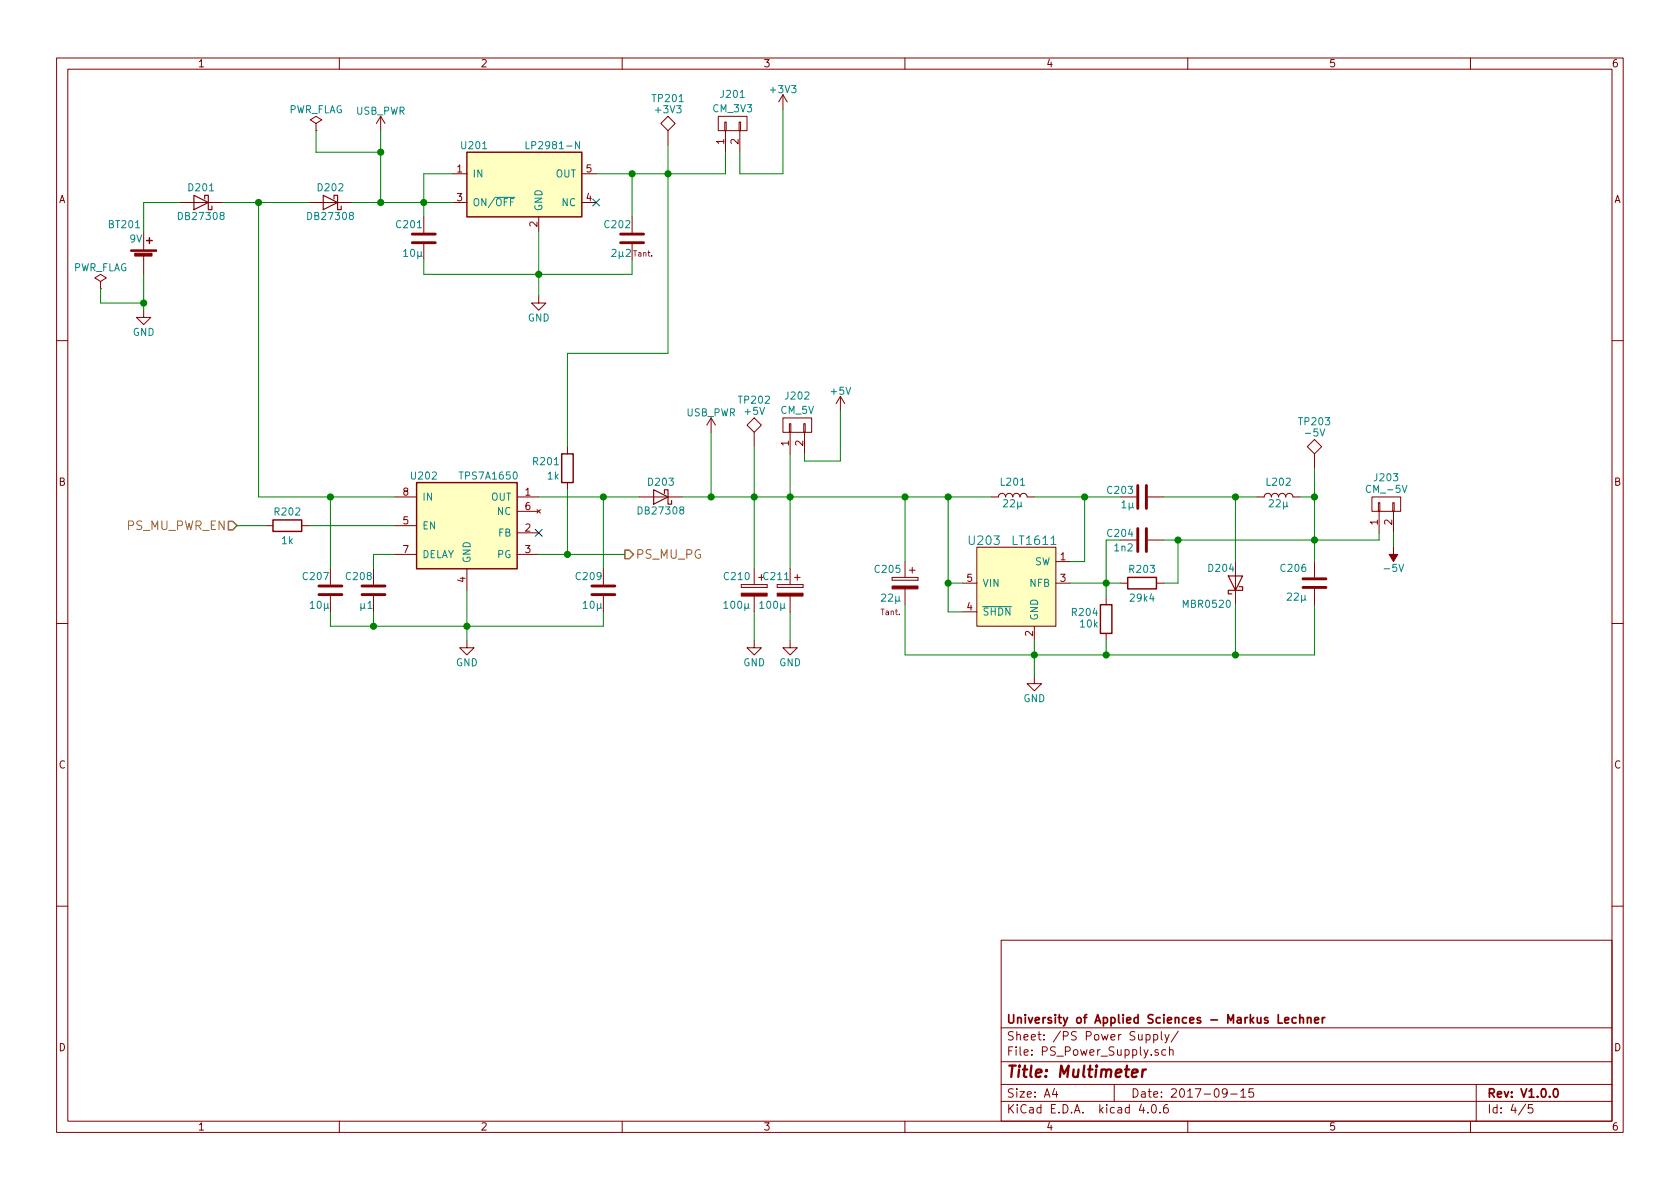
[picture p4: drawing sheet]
EESchema Schematic File Version 2
LIBS:Master_Project-rescue
LIBS:analog_devices
LIBS:power
LIBS:device
LIBS:transistors
LIBS:conn
LIBS:linear
LIBS:regul
LIBS:74xx
LIBS:cmos4000
LIBS:adc-dac
LIBS:memory
LIBS:xilinx
LIBS:microcontrollers
LIBS:dsp
LIBS:microchip
LIBS:analog_switches
LIBS:motorola
LIBS:texas
LIBS:intel
LIBS:audio
LIBS:interface
LIBS:digital-audio
LIBS:philips
LIBS:display
LIBS:cypress
LIBS:siliconi
LIBS:opto
LIBS:atmel
LIBS:contrib
LIBS:valves
LIBS:74xgxx
LIBS:ac-dc
LIBS:actel
LIBS:allegro
LIBS:Altera
LIBS:battery_management
LIBS:bbd
LIBS:bosch
LIBS:brooktre
LIBS:cmos_ieee
LIBS:dc-dc
LIBS:diode
LIBS:elec-unifil
LIBS:ESD_Protection
LIBS:ftdi
LIBS:gennum
LIBS:hc11
LIBS:ir
LIBS:Lattice
LIBS:leds
LIBS:maxim
LIBS:mechanical
LIBS:modules
LIBS:motor_drivers
LIBS:motors
LIBS:msp430
LIBS:nordicsemi
LIBS:nxp
LIBS:nxp_armmcu
LIBS:onsemi
LIBS:Oscillators
LIBS:Power_Management
LIBS:powerint
LIBS:pspice
LIBS:references
LIBS:relays
LIBS:rfcom
LIBS:sensors
LIBS:silabs
LIBS:stm8
LIBS:stm32
LIBS:supertex
LIBS:switches
LIBS:transf
LIBS:triac_thyristor
LIBS:ttl_ieee
LIBS:video
LIBS:wiznet
LIBS:Worldsemi
LIBS:Xicor
LIBS:zetex
LIBS:Zilog
LIBS:master_library
LIBS:openLab_LA
LIBS:Master_Project-cache
EELAYER 25 0
EELAYER END
$Descr A4 11693 8268
encoding utf-8
Sheet 4 5
Title "Multimeter"
Date "2017-09-15"
Rev "V1.0.0"
Comp "University of Applied Sciences - Markus Lechner"
Comment1 ""
Comment2 ""
Comment3 ""
Comment4 ""
$EndDescr
$Comp
L LT1611 U203
U 1 1
P 7100 4050
F 0 "U203" H 6850 4350 60  0000 C CNN
F 1 "LT1611" H 7200 4350 60  0000 C CNN
F 2 "TO_SOT_Packages_SMD:SOT-23-5" H 7750 3900 60  0001 C CNN
F 3 "http://cds.linear.com/docs/en/datasheet/1611f.pdf" H 7750 3900 60  0001 C CNN
	1    7100 4050
	1    0    0    -1  
$EndComp
$Comp
L L L201
U 1 1
P 7050 3450
F 0 "L201" V 7150 3450 50  0000 C CNN
F 1 "22µ" V 7000 3450 50  0000 C CNN
F 2 "Inductors:Inductor_Taiyo-Yuden_MD-4040" H 7050 3450 50  0001 C CNN
F 3 "" H 7050 3450 50  0000 C CNN
	1    7050 3450
	0    -1   -1   0   
$EndComp
$Comp
L C C203
U 1 1
P 7950 3450
F 0 "C203" V 7900 3200 50  0000 L CNN
F 1 "1µ" V 8000 3300 50  0000 L CNN
F 2 "Capacitors_SMD:C_0603" H 7988 3300 50  0001 C CNN
F 3 "" H 7950 3450 50  0000 C CNN
	1    7950 3450
	0    1    1    0   
$EndComp
$Comp
L D_Schottky D204
U 1 1
P 8600 4050
F 0 "D204" V 8700 4150 50  0000 C CNN
F 1 "MBR0520" V 8450 4250 50  0000 C CNN
F 2 "Diodes_SMD:D_SOD-123" H 8600 4050 50  0001 C CNN
F 3 "" H 8600 4050 50  0000 C CNN
	1    8600 4050
	0    -1   -1   0   
$EndComp
$Comp
L R R203
U 1 1
P 7950 4050
F 0 "R203" V 7850 4050 50  0000 C CNN
F 1 "29k4" V 8050 4050 50  0000 C CNN
F 2 "Resistors_SMD:R_0603" V 7880 4050 50  0001 C CNN
F 3 "" H 7950 4050 50  0000 C CNN
	1    7950 4050
	0    1    1    0   
$EndComp
$Comp
L L L202
U 1 1
P 8900 3450
F 0 "L202" V 9000 3450 50  0000 C CNN
F 1 "22µ" V 8850 3450 50  0000 C CNN
F 2 "Inductors:Inductor_Taiyo-Yuden_MD-4040" H 8900 3450 50  0001 C CNN
F 3 "" H 8900 3450 50  0000 C CNN
	1    8900 3450
	0    -1   -1   0   
$EndComp
$Comp
L CP C205
U 1 1
P 6300 4050
F 0 "C205" H 6325 4150 50  0000 L CNN
F 1 "22µ" H 6325 3950 50  0000 L CNN
F 2 "Capacitors_SMD:C_1206" H 6338 3900 50  0001 C CNN
F 3 "" H 6300 4050 50  0000 C CNN
F 4 "Tant." H 6400 3850 39  0000 C CNN "Hint"
	1    6300 4050
	-1   0    0    -1  
$EndComp
$Comp
L GND #PWR0138
U 1 1
P 7200 4700
F 0 "#PWR0138" H 7200 4450 50  0001 C CNN
F 1 "GND" H 7200 4550 50  0000 C CNN
F 2 "" H 7200 4700 50  0000 C CNN
F 3 "" H 7200 4700 50  0000 C CNN
	1    7200 4700
	1    0    0    -1  
$EndComp
$Comp
L R R204
U 1 1
P 7700 4300
F 0 "R204" H 7550 4350 50  0000 C CNN
F 1 "10k" H 7579 4270 50  0000 C CNN
F 2 "Resistors_SMD:R_0603" V 7630 4300 50  0001 C CNN
F 3 "" H 7700 4300 50  0000 C CNN
	1    7700 4300
	1    0    0    -1  
$EndComp
$Comp
L C C204
U 1 1
P 7950 3750
F 0 "C204" V 7900 3500 50  0000 L CNN
F 1 "1n2" V 8000 3550 50  0000 L CNN
F 2 "Capacitors_SMD:C_0603" H 7988 3600 50  0001 C CNN
F 3 "" H 7950 3750 50  0000 C CNN
	1    7950 3750
	0    1    1    0   
$EndComp
$Comp
L TPS7A1650 U202
U 1 1
P 3250 3650
F 0 "U202" H 2950 4000 50  0000 C CNN
F 1 "TPS7A1650" H 3400 4000 50  0000 C CNN
F 2 "Housings_SSOP:TSSOP-8_3x3mm_Pitch0.65mm" H 3850 4100 50  0001 C CIN
F 3 "" H 3250 3650 50  0000 C CNN
	1    3250 3650
	1    0    0    -1  
$EndComp
NoConn ~ 3750 3700
$Comp
L C C207
U 1 1
P 2300 4100
F 0 "C207" H 2100 4200 50  0000 L CNN
F 1 "10µ" H 2150 4000 50  0000 L CNN
F 2 "Capacitors_SMD:C_1206" H 2338 3950 50  0001 C CNN
F 3 "" H 2300 4100 50  0000 C CNN
	1    2300 4100
	1    0    0    -1  
$EndComp
$Comp
L C C209
U 1 1
P 4200 4100
F 0 "C209" H 4000 4200 50  0000 L CNN
F 1 "10µ" H 4050 4000 50  0000 L CNN
F 2 "Capacitors_SMD:C_1206" H 4238 3950 50  0001 C CNN
F 3 "" H 4200 4100 50  0000 C CNN
	1    4200 4100
	1    0    0    -1  
$EndComp
$Comp
L C C208
U 1 1
P 2600 4100
F 0 "C208" H 2400 4200 50  0000 L CNN
F 1 "µ1" H 2500 4000 50  0000 L CNN
F 2 "Capacitors_SMD:C_0603" H 2638 3950 50  0001 C CNN
F 3 "" H 2600 4100 50  0000 C CNN
	1    2600 4100
	1    0    0    -1  
$EndComp
$Comp
L GND #PWR0139
U 1 1
P 3250 4450
F 0 "#PWR0139" H 3250 4200 50  0001 C CNN
F 1 "GND" H 3250 4300 50  0000 C CNN
F 2 "" H 3250 4450 50  0000 C CNN
F 3 "" H 3250 4450 50  0000 C CNN
	1    3250 4450
	1    0    0    -1  
$EndComp
$Comp
L R R201
U 1 1
P 3950 3250
F 0 "R201" H 3800 3300 50  0000 C CNN
F 1 "1k" H 3850 3200 50  0000 C CNN
F 2 "Resistors_SMD:R_0603" V 3880 3250 50  0001 C CNN
F 3 "" H 3950 3250 50  0000 C CNN
	1    3950 3250
	1    0    0    -1  
$EndComp
$Comp
L R R202
U 1 1
P 2000 3650
F 0 "R202" V 1900 3650 50  0000 C CNN
F 1 "1k" V 2100 3650 50  0000 C CNN
F 2 "Resistors_SMD:R_0603" V 1930 3650 50  0001 C CNN
F 3 "" H 2000 3650 50  0000 C CNN
	1    2000 3650
	0    1    1    0   
$EndComp
Text HLabel 4350 3850 2    60   Output ~ 0
PS_MU_PG
Text HLabel 1650 3650 0    60   Input ~ 0
PS_MU_PWR_EN
$Comp
L C C201
U 1 1
P 2950 1650
F 0 "C201" H 2750 1750 50  0000 L CNN
F 1 "10µ" H 2800 1550 50  0000 L CNN
F 2 "Capacitors_SMD:C_1206" H 2988 1500 50  0001 C CNN
F 3 "" H 2950 1650 50  0000 C CNN
	1    2950 1650
	1    0    0    -1  
$EndComp
$Comp
L C C202
U 1 1
P 4400 1650
F 0 "C202" H 4200 1750 50  0000 L CNN
F 1 "2µ2" H 4250 1550 50  0000 L CNN
F 2 "Capacitors_SMD:C_1206" H 4438 1500 50  0001 C CNN
F 3 "" H 4400 1650 50  0000 C CNN
F 4 "Tant." H 4476 1546 39  0000 C CNN "Hint"
	1    4400 1650
	1    0    0    -1  
$EndComp
$Comp
L GND #PWR0140
U 1 1
P 3750 2050
F 0 "#PWR0140" H 3750 1800 50  0001 C CNN
F 1 "GND" H 3750 1900 50  0000 C CNN
F 2 "" H 3750 2050 50  0000 C CNN
F 3 "" H 3750 2050 50  0000 C CNN
	1    3750 2050
	1    0    0    -1  
$EndComp
$Comp
L TEST TP202
U 1 1
P 5250 3100
F 0 "TP202" H 5250 3400 50  0000 C BNN
F 1 "+5V" H 5250 3350 50  0000 C CNN
F 2 "Measurement_Points:Measurement_Point_Square-SMD-Pad_Small" H 5250 3100 50  0001 C CNN
F 3 "" H 5250 3100 50  0000 C CNN
	1    5250 3100
	1    0    0    -1  
$EndComp
$Comp
L TEST TP203
U 1 1
P 9150 3250
F 0 "TP203" H 9150 3550 50  0000 C BNN
F 1 "-5V" H 9150 3500 50  0000 C CNN
F 2 "Measurement_Points:Measurement_Point_Square-SMD-Pad_Small" H 9150 3250 50  0001 C CNN
F 3 "" H 9150 3250 50  0000 C CNN
	1    9150 3250
	1    0    0    -1  
$EndComp
$Comp
L TEST TP201
U 1 1
P 4650 1000
F 0 "TP201" H 4650 1300 50  0000 C BNN
F 1 "+3V3" H 4650 1250 50  0000 C CNN
F 2 "Measurement_Points:Measurement_Point_Square-SMD-Pad_Small" H 4650 1000 50  0001 C CNN
F 3 "" H 4650 1000 50  0000 C CNN
	1    4650 1000
	1    0    0    -1  
$EndComp
$Comp
L CONN_01X02 J202
U 1 1
P 5550 2950
F 0 "J202" V 5750 2950 50  0000 C CNN
F 1 "CM_5V" V 5650 2950 50  0000 C CNN
F 2 "Pin_Headers:Pin_Header_Straight_1x02_Pitch2.54mm" H 5550 2950 50  0001 C CNN
F 3 "" H 5550 2950 50  0001 C CNN
	1    5550 2950
	0    -1   -1   0   
$EndComp
$Comp
L CONN_01X02 J201
U 1 1
P 5100 850
F 0 "J201" V 5300 850 50  0000 C CNN
F 1 "CM_3V3" V 5200 850 50  0000 C CNN
F 2 "Pin_Headers:Pin_Header_Straight_1x02_Pitch2.54mm" H 5100 850 50  0001 C CNN
F 3 "" H 5100 850 50  0001 C CNN
	1    5100 850 
	0    -1   -1   0   
$EndComp
$Comp
L CONN_01X02 J203
U 1 1
P 9650 3500
F 0 "J203" V 9831 3501 50  0000 C CNN
F 1 "CM_-5V" V 9750 3500 50  0000 C CNN
F 2 "Pin_Headers:Pin_Header_Straight_1x02_Pitch2.54mm" H 9650 3500 50  0001 C CNN
F 3 "" H 9650 3500 50  0001 C CNN
	1    9650 3500
	0    -1   -1   0   
$EndComp
$Comp
L LP2981-N U201
U 1 1
P 3650 1300
F 0 "U201" H 3300 1600 50  0000 C CNN
F 1 "LP2981-N" H 3650 1600 50  0000 L CNN
F 2 "TO_SOT_Packages_SMD:SOT-23-5" H 3650 1500 50  0001 C CIN
F 3 "" H 3650 1350 50  0000 C CNN
	1    3650 1300
	1    0    0    -1  
$EndComp
NoConn ~ 4150 1400
Wire Wire Line
	7450 3900 7550 3900
Wire Wire Line
	7200 4450 7200 4700
Connection ~ 7200 4550
Wire Wire Line
	6600 4250 6700 4250
Wire Wire Line
	6700 4050 6600 4050
Connection ~ 6600 4050
Connection ~ 6600 3450
Connection ~ 6300 3450
Wire Wire Line
	6300 4200 6300 4550
Wire Wire Line
	7550 3900 7550 3450
Wire Wire Line
	6600 3450 6600 4250
Connection ~ 7550 3450
Wire Wire Line
	6300 4550 9150 4550
Wire Wire Line
	7450 4050 7800 4050
Wire Wire Line
	7700 3750 7700 4150
Connection ~ 7700 4050
Wire Wire Line
	7800 3750 7700 3750
Wire Wire Line
	8100 4050 8200 4050
Wire Wire Line
	8200 4050 8200 3750
Wire Wire Line
	7200 3450 7800 3450
Wire Wire Line
	7700 4450 7700 4550
Connection ~ 7700 4550
Wire Wire Line
	8100 3450 8750 3450
Wire Wire Line
	8600 3450 8600 3900
Wire Wire Line
	8600 4200 8600 4550
Connection ~ 8600 4550
Connection ~ 8600 3450
Connection ~ 9150 3450
Wire Wire Line
	9150 4550 9150 4200
Connection ~ 8200 3750
Wire Wire Line
	2300 4250 2300 4350
Wire Wire Line
	3250 4100 3250 4450
Connection ~ 3250 4350
Wire Wire Line
	2600 4250 2600 4350
Connection ~ 2600 4350
Wire Wire Line
	2750 3850 2600 3850
Wire Wire Line
	2600 3850 2600 3950
Wire Wire Line
	1800 3450 2750 3450
Wire Wire Line
	2300 3450 2300 3950
Wire Wire Line
	2300 4350 4200 4350
Wire Wire Line
	2750 3650 2150 3650
Wire Wire Line
	1850 3650 1650 3650
Wire Wire Line
	6300 3450 6300 3900
Wire Wire Line
	2950 1800 2950 1900
Wire Wire Line
	4400 1900 4400 1800
Wire Wire Line
	2950 1200 2950 1500
Wire Wire Line
	3150 1200 2950 1200
Connection ~ 2950 1400
Connection ~ 4400 1200
Wire Wire Line
	3750 3850 4350 3850
Wire Wire Line
	3950 3850 3950 3400
Wire Wire Line
	3950 2450 3950 3100
Wire Wire Line
	4200 4350 4200 4250
Connection ~ 3950 3850
Wire Wire Line
	4650 1000 4650 2450
Connection ~ 4650 1200
Wire Wire Line
	5600 3150 5600 3200
Wire Wire Line
	5600 3200 5850 3200
Wire Wire Line
	5050 1200 5050 1050
Wire Wire Line
	9600 3750 9600 3700
Wire Wire Line
	9700 3700 9700 3800
Wire Wire Line
	8100 3750 9600 3750
Connection ~ 9150 3750
Wire Wire Line
	5150 1200 5450 1200
Wire Wire Line
	5150 1200 5150 1050
Wire Wire Line
	3750 1600 3750 2050
Connection ~ 3750 1900
Wire Wire Line
	2950 1900 4400 1900
Wire Wire Line
	4150 1200 5050 1200
$Comp
L Battery_Cell BT201
U 1 1
P 1000 1800
F 0 "BT201" H 750 2050 50  0000 L CNN
F 1 "9V" H 900 1950 50  0000 L CNN
F 2 "Pin_Headers:Pin_Header_Straight_1x02_Pitch2.54mm" V 1000 1860 50  0001 C CNN
F 3 "" V 1000 1860 50  0001 C CNN
	1    1000 1800
	1    0    0    -1  
$EndComp
$Comp
L GND #PWR0141
U 1 1
P 1000 2150
F 0 "#PWR0141" H 1000 1900 50  0001 C CNN
F 1 "GND" H 1000 2000 50  0000 C CNN
F 2 "" H 1000 2150 50  0000 C CNN
F 3 "" H 1000 2150 50  0000 C CNN
	1    1000 2150
	1    0    0    -1  
$EndComp
Connection ~ 2300 3450
Wire Wire Line
	1000 1400 1000 1600
Wire Wire Line
	1000 1900 1000 2150
Wire Wire Line
	1800 1400 1800 3450
Connection ~ 1800 1400
$Comp
L D_Schottky D202
U 1 1
P 2300 1400
F 0 "D202" H 2300 1300 50  0000 C CNN
F 1 "DB27308" H 2300 1500 50  0000 C CNN
F 2 "Diodes_SMD:D_0603" H 2300 1400 50  0001 C CNN
F 3 "" H 2300 1400 50  0000 C CNN
	1    2300 1400
	-1   0    0    1   
$EndComp
Wire Wire Line
	2450 1400 3150 1400
Wire Wire Line
	3750 3450 4450 3450
$Comp
L D_Schottky D203
U 1 1
P 4600 3450
F 0 "D203" H 4600 3350 50  0000 C CNN
F 1 "DB27308" H 4600 3550 50  0000 C CNN
F 2 "Diodes_SMD:D_0603" H 4600 3450 50  0001 C CNN
F 3 "" H 4600 3450 50  0000 C CNN
	1    4600 3450
	-1   0    0    1   
$EndComp
$Comp
L USB_PWR #PWR0142
U 1 1
P 2650 900
F 0 "#PWR0142" H 2650 750 50  0001 C CNN
F 1 "USB_PWR" H 2650 1040 50  0000 C CNN
F 2 "" H 2650 900 50  0001 C CNN
F 3 "" H 2650 900 50  0001 C CNN
	1    2650 900 
	1    0    0    -1  
$EndComp
Wire Wire Line
	2650 900  2650 1400
Connection ~ 2650 1400
Wire Wire Line
	5250 3100 5250 3950
Connection ~ 5250 3450
Wire Wire Line
	5500 3150 5500 3950
Connection ~ 5500 3450
$Comp
L GND #PWR0143
U 1 1
P 5250 4450
F 0 "#PWR0143" H 5250 4200 50  0001 C CNN
F 1 "GND" H 5250 4300 50  0000 C CNN
F 2 "" H 5250 4450 50  0000 C CNN
F 3 "" H 5250 4450 50  0000 C CNN
	1    5250 4450
	1    0    0    -1  
$EndComp
Wire Wire Line
	5250 4250 5250 4450
$Comp
L GND #PWR0144
U 1 1
P 5500 4450
F 0 "#PWR0144" H 5500 4200 50  0001 C CNN
F 1 "GND" H 5500 4300 50  0000 C CNN
F 2 "" H 5500 4450 50  0000 C CNN
F 3 "" H 5500 4450 50  0000 C CNN
	1    5500 4450
	1    0    0    -1  
$EndComp
Wire Wire Line
	5500 4250 5500 4450
$Comp
L D_Schottky D201
U 1 1
P 1400 1400
F 0 "D201" H 1400 1300 50  0000 C CNN
F 1 "DB27308" H 1400 1500 50  0000 C CNN
F 2 "Diodes_SMD:D_0603" H 1400 1400 50  0001 C CNN
F 3 "" H 1400 1400 50  0000 C CNN
	1    1400 1400
	-1   0    0    1   
$EndComp
Wire Wire Line
	1550 1400 2150 1400
Wire Wire Line
	1250 1400 1000 1400
Connection ~ 2650 1050
Wire Wire Line
	4750 3450 6900 3450
$Comp
L USB_PWR #PWR0145
U 1 1
P 4950 3000
F 0 "#PWR0145" H 4950 2850 50  0001 C CNN
F 1 "USB_PWR" H 4950 3140 50  0000 C CNN
F 2 "" H 4950 3000 50  0001 C CNN
F 3 "" H 4950 3000 50  0001 C CNN
	1    4950 3000
	1    0    0    -1  
$EndComp
Wire Wire Line
	4950 3000 4950 3450
Connection ~ 4950 3450
$Comp
L PWR_FLAG #FLG0146
U 1 1
P 2200 900
F 0 "#FLG0146" H 2200 975 50  0001 C CNN
F 1 "PWR_FLAG" H 2200 1050 50  0000 C CNN
F 2 "" H 2200 900 50  0001 C CNN
F 3 "" H 2200 900 50  0001 C CNN
	1    2200 900 
	1    0    0    -1  
$EndComp
$Comp
L PWR_FLAG #FLG0147
U 1 1
P 700 2000
F 0 "#FLG0147" H 700 2075 50  0001 C CNN
F 1 "PWR_FLAG" H 700 2150 50  0000 C CNN
F 2 "" H 700 2000 50  0001 C CNN
F 3 "" H 700 2000 50  0001 C CNN
	1    700  2000
	1    0    0    -1  
$EndComp
Wire Wire Line
	700  2000 700  2100
Wire Wire Line
	700  2100 1000 2100
Connection ~ 1000 2100
$Comp
L C C206
U 1 1
P 9150 4050
F 0 "C206" H 9200 3950 50  0000 L CNN
F 1 "22µ" H 9200 4150 50  0000 L CNN
F 2 "Capacitors_SMD:C_1206" H 9188 3900 50  0001 C CNN
F 3 "" H 9150 4050 50  0000 C CNN
	1    9150 4050
	-1   0    0    1   
$EndComp
$Comp
L CP C210
U 1 1
P 5250 4100
F 0 "C210" H 5275 4200 50  0000 L CNN
F 1 "100µ" H 5275 4000 50  0000 L CNN
F 2 "Capacitors_SMD:CP_Elec_6.3x5.7" H 5288 3950 50  0001 C CNN
F 3 "" H 5250 4100 50  0000 C CNN
F 4 "" H 5350 3900 39  0000 C CNN "Hint"
	1    5250 4100
	-1   0    0    -1  
$EndComp
$Comp
L CP C211
U 1 1
P 5500 4100
F 0 "C211" H 5500 4200 50  0000 L CNN
F 1 "100µ" H 5525 4000 50  0000 L CNN
F 2 "Capacitors_SMD:CP_Elec_6.3x5.7" H 5538 3950 50  0001 C CNN
F 3 "" H 5500 4100 50  0000 C CNN
F 4 "" H 5600 3900 39  0000 C CNN "Hint"
	1    5500 4100
	-1   0    0    -1  
$EndComp
$Comp
L +5V #PWR0148
U 1 1
P 5850 2850
F 0 "#PWR0148" H 5850 2700 50  0001 C CNN
F 1 "+5V" H 5850 2990 50  0000 C CNN
F 2 "" H 5850 2850 50  0000 C CNN
F 3 "" H 5850 2850 50  0000 C CNN
	1    5850 2850
	1    0    0    -1  
$EndComp
Wire Wire Line
	5850 3200 5850 2850
$Comp
L +3V3 #PWR0149
U 1 1
P 5450 750
F 0 "#PWR0149" H 5450 600 50  0001 C CNN
F 1 "+3V3" H 5450 890 50  0000 C CNN
F 2 "" H 5450 750 50  0000 C CNN
F 3 "" H 5450 750 50  0000 C CNN
	1    5450 750 
	1    0    0    -1  
$EndComp
Wire Wire Line
	5450 1200 5450 750 
Wire Wire Line
	4200 3950 4200 3450
Connection ~ 4200 3450
$Comp
L -5V #PWR507
U 1 1
P 9700 3800
F 0 "#PWR507" H 9700 3900 50  0001 C CNN
F 1 "-5V" H 9700 3950 50  0000 C CNN
F 2 "" H 9700 3800 50  0000 C CNN
F 3 "" H 9700 3800 50  0000 C CNN
	1    9700 3800
	-1   0    0    1   
$EndComp
Wire Wire Line
	9150 3250 9150 3900
Wire Wire Line
	9050 3450 9150 3450
Wire Wire Line
	4400 1500 4400 1200
Wire Wire Line
	4650 2450 3950 2450
Wire Wire Line
	2650 1050 2200 1050
Wire Wire Line
	2200 1050 2200 900 
$EndSCHEMATC
